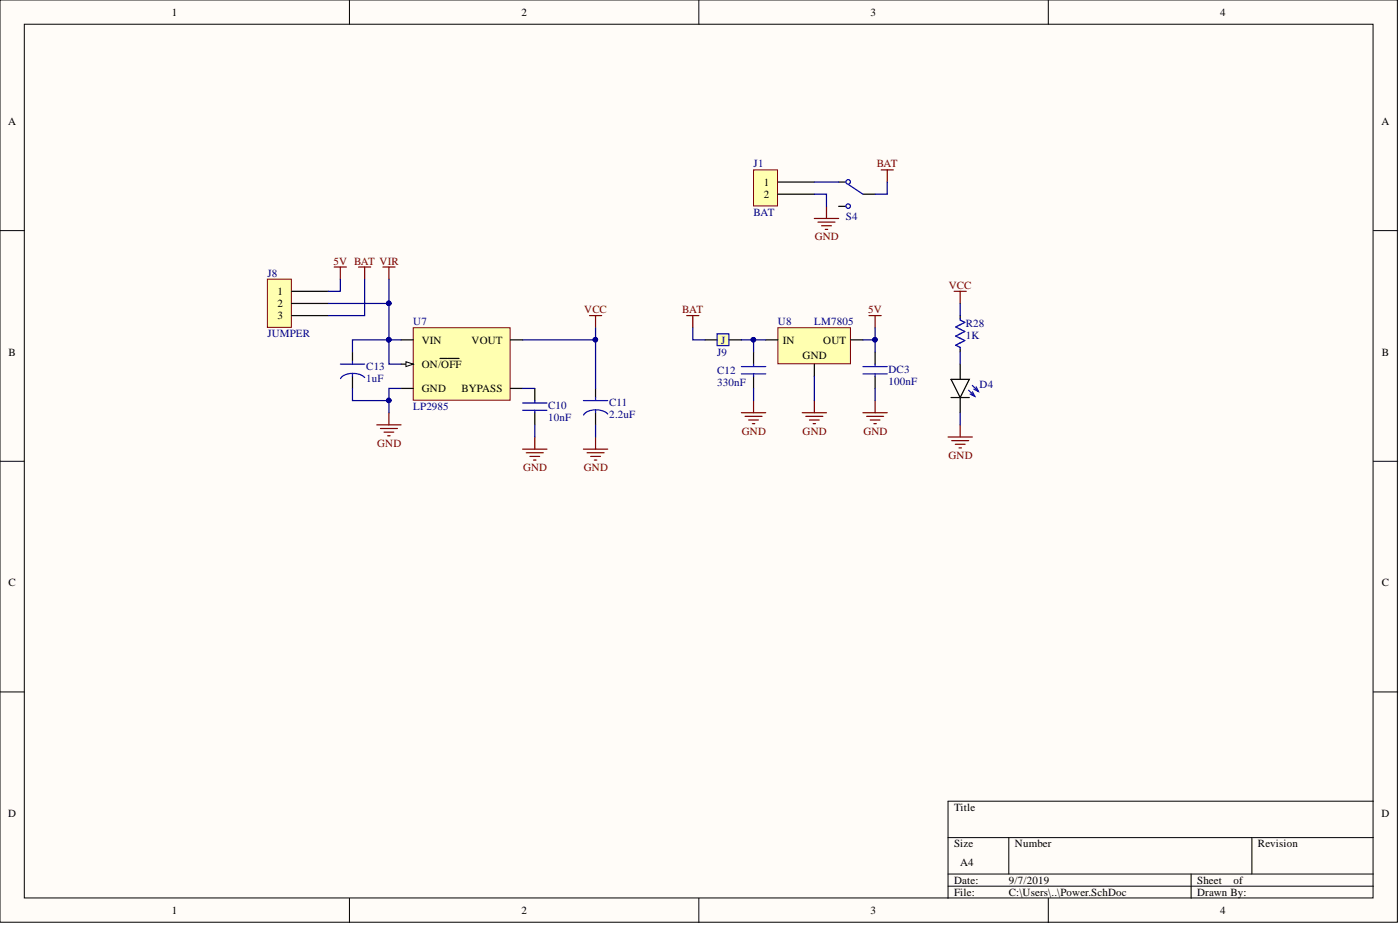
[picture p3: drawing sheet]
<svg xmlns="http://www.w3.org/2000/svg" width="292mm" height="193mm" viewBox="0 0 292 193" stroke-linecap="round" stroke-linejoin="round" font-family="sans-serif">
<g fill="#fffcf8" stroke="#000" stroke-width=".21">
<path d="M0 0h291.6v192.4h-291.6z"/>
<path d="M5.1 5.1h281.4v182.2h-281.4z"/>
</g>
<g fill="none" stroke="#000" stroke-width=".21">
<path d="M72.9 0v5.1M145.8 0v5.1M218.7 0v5.1M0 48.1h5.1M286.6 48.1h5M0 96.2h5.1M286.6 96.2h5M0 144.3h5.1M286.6 144.3h5M197.8 174.7h88.8M210.5 174.7v7.6M261.2 174.7v7.6"/>
<path d="M286.6 167.1h-88.8v20.3M72.9 187.4v5.1M145.8 187.4v5.1M197.8 182.3h88.8M197.8 184.9h88.8M218.7 187.4v5.1M248.5 182.3v5.1"/>
</g>
<path d="M73.5 73.4v1.9M73.5 78.5v2.5" fill="none" stroke="#000" stroke-width=".25"/>
<path d="M71 76h5.1M73.5 75.3v.7M73.5 77.9v.6M76.1 78.8a3.7 3.7 0 0 0-5.1 .2" fill="none" stroke="#0000bf" stroke-width=".25"/>
<path d="M86.2 68.4h20.2v15.1h-20.2z" fill="#ffffb0" stroke="#800000" stroke-width=".21"/>
<path d="M83.7 70.9h2.5M83.7 76h2.5M83.7 81h2.5" fill="none" stroke="#000" stroke-width=".25"/>
<path d="M84.7 75.5l1.5 .5-1.5 .5z" fill="#fffcf8"/>
<path d="M84.7 75.5l1.5 .5-1.5 .5z" fill="none" stroke="#000" stroke-width=".21"/>
<path d="M91.8 74.8h1.5M93.4 74.8h2.4M106.5 70.9h2.5M106.5 81h2.5M111.6 81v2.6M111.6 86.1v2.5M124.3 81v1.9M124.3 86.1v2.5" fill="none" stroke="#000" stroke-width=".25"/>
<g fill="none" stroke="#800000" stroke-width=".25">
<path d="M69.7 55.7h2.6M71 55.7v2.5M78.6 88.6h5.1M79.4 89.4h3.5M80.1 90.2h2.1M80.9 90.9h.5M81.1 86.1v2.5M109 93.7h5.1M109.8 94.5h3.6M110.6 95.2h2M111.3 96h.5M111.6 91.2v2.5"/>
<path d="M121.7 93.7h5.1M122.5 94.5h3.5M123.2 95.2h2.1M124 96h.5M124.3 91.2v2.5"/>
</g>
<path d="M109 85.6h5.1M109 84.1h5.1M111.6 83.6v.5M111.6 85.6v.5M121.7 83.6h5.1M124.3 82.9v.7M124.3 85.5v.6M126.8 86.4a3.7 3.7 0 0 0-5 .2" fill="none" stroke="#0000bf" stroke-width=".25"/>
<path d="M55.8 58.2h5v10.1h-5z" fill="#ffffb0" stroke="#800000" stroke-width=".21"/>
<path d="M60.9 60.8h7.6M60.9 63.3h7.6M60.9 65.8h7.6" fill="none" stroke="#000" stroke-width=".25"/>
<path d="M74.8 55.7h2.5M76.1 55.7v2.5" fill="none" stroke="#800000" stroke-width=".25"/>
<path d="M162.3 68.4h15.1v7.5h-15.1z" fill="#ffffb0" stroke="#800000" stroke-width=".21"/>
<path d="M157.2 73.4v2.6M157.2 78.5v2.5M159.8 70.9h2.5M169.9 76v2.5M177.5 70.9h2.5" fill="none" stroke="#000" stroke-width=".25"/>
<g fill="none" stroke="#800000" stroke-width=".25">
<path d="M181.3 65.8h2.6M182.6 65.8v2.6M154.7 86.1h5.1M155.4 86.9h3.6M156.2 87.6h2M157 88.4h.5M157.2 83.6v2.5M167.4 86.1h5M168.1 86.9h3.6M168.9 87.6h2M169.7 88.4h.5M169.9 83.6v2.5"/>
<path d="M180 86.1h5.1M180.8 86.9h3.6M181.6 87.6h2M182.3 88.4h.5M182.6 83.6v2.5"/>
</g>
<path d="M154.7 76.5h5.1M154.7 78h5.1M157.2 76v.5M157.2 78v.5" fill="none" stroke="#0000bf" stroke-width=".25"/>
<path d="M149.6 69.6h2.5v2.5h-2.5z" fill="#ffffb0" stroke="#00f" stroke-width=".25"/>
<path d="M147.1 70.9h2.5M152.2 70.9h2.5M182.6 73.4v2.6M182.6 78.5v2.5" fill="none" stroke="#000" stroke-width=".25"/>
<path d="M143.3 65.8h2.5M144.5 65.8v2.6" fill="none" stroke="#800000" stroke-width=".25"/>
<path d="M180 78h5.1M180 76.5h5.1M182.6 76v.5M182.6 78v.5" fill="none" stroke="#0000bf" stroke-width=".25"/>
<path d="M157.2 35.4h5v7.6h-5z" fill="#ffffb0" stroke="#800000" stroke-width=".21"/>
<path d="M162.3 38h7.6M175 38h1.5M162.3 40.5h7.6M175 43h1.5M180 40.5h2.6" fill="none" stroke="#000" stroke-width=".25"/>
<path d="M169.9 45.6h5.1M170.7 46.3h3.5M171.4 47.1h2.1M172.2 47.9h.5M172.4 43v2.6" fill="none" stroke="#800000" stroke-width=".25"/>
<g fill="#ffffe8" stroke="#00f" stroke-width=".25">
<circle cx="177" cy="37.9" r=".47"/>
<circle cx="177" cy="43" r=".47"/>
</g>
<path d="M177 38.5l3 2" fill="none" stroke="#00f" stroke-width=".25"/>
<g fill="none" stroke="#800000" stroke-width=".25">
<path d="M183.9 35.4h2.5M185.1 35.4v2.6M79.9 55.7h2.5M81.1 55.7v2.5M123 65.8h2.5M124.3 65.8v2.6M199.1 60.8h2.5M200.3 60.8v2.5M197.8 91.2h5.1M198.6 91.9h3.5M199.3 92.7h2M200.1 93.4h.5"/>
<path d="M200.3 88.6v2.6"/>
</g>
<g fill="none" stroke="#000080" stroke-width=".25">
<path d="M169.9 38h5.1M185.1 38v2.5h-2.5M71 58.2v2.6h-2.5M76.1 58.2v7.6h-7.6M81.1 58.2v5.1M169.9 40.5h2.5v2.5M68.5 63.3h12.6v7.6h2.6M73.5 73.4v-2.5h7.6v5.1h2.6M109 70.9h15.3v10.1M124.3 68.4v2.5M144.5 68.4v2.5h2.6M154.7 70.9h5.1"/>
<path d="M157.2 70.9v2.5M169.9 78.5v5.1M180 70.9h2.6M182.6 68.4v5M200.3 63.3v2.5M200.3 73.4v2.6M73.5 81v2.6h7.6v2.5M83.7 81h-2.6v2.6M109 81h2.6M111.6 88.6v2.6M124.3 88.6v2.6M157.2 81v2.6"/>
<path d="M182.6 81v2.6M200.3 86.1v2.5"/>
</g>
<g fill="#000080" stroke="#000080" stroke-width=".21">
<circle cx="81.1" cy="70.9" r=".47"/>
<circle cx="81.1" cy="63.3" r=".47"/>
<circle cx="157.2" cy="70.9" r=".47"/>
<circle cx="81.1" cy="83.5" r=".47"/>
<circle cx="124.2" cy="70.9" r=".47"/>
<circle cx="182.5" cy="70.9" r=".47"/>
</g>
<path d="M200.3 66.5v.3l1 .5-1.9 .9 1.9 1-1.9 .9 1.9 1-1.9 .9 .9 .5v.3M202.1 81.4l1.3 1.3M202.9 80.4l1.2 1.3M202.9 81.7l.5 1-1-.5M203.7 80.7l.4 1-.9-.5" fill="none" stroke="#0000bf" stroke-width=".25"/>
<path d="M198.4 79.1h3.8l-1.9 3.8zM200.3 65.8v.7M200.3 72.8v.6M200.3 76v3.1M198.4 82.9h3.8M200.3 82.9v3.2" fill="none" stroke="#000" stroke-width=".25"/>
<g font-size="2.3">
<text x="35.8" y="3.3">1</text>
<text x="108.8" y="3.3">2</text>
<text x="181.7" y="3.3">3</text>
<text x="254.6" y="3.3">4</text>
<text x="1.7" y="26.1">A</text>
<text x="288.2" y="26.1">A</text>
<text x="159.3" y="38.7">1</text>
<text x="159.3" y="41.3">2</text>
<text x="57.9" y="61.5">1</text>
<text x="57.9" y="64.1">2</text>
<text x="57.9" y="66.6">3</text>
<text x="88" y="71.7">VIN</text>
<text x="98.4" y="71.7">VOUT</text>
<text x="163.3" y="71.7">IN</text>
<text x="171.8" y="71.7">OUT</text>
<text x="1.8" y="74.2">B</text>
<text x="88" y="76.7">ON/OFF</text>
<text x="167.5" y="75">GND</text>
<text x="288.3" y="74.2">B</text>
<text x="88" y="81.8">GND</text>
<text x="96.3" y="81.8">BYPASS</text>
<text x="1.8" y="122.3">C</text>
<text x="288.3" y="122.3">C</text>
<text x="1.7" y="170.4">D</text>
<text x="199.1" y="169.2">Title</text>
<text x="288.2" y="170.4">D</text>
<text x="199.1" y="176.8">Size</text>
<text x="211.7" y="176.8">Number</text>
<text x="262.5" y="176.8">Revision</text>
<text x="199.1" y="184.4">Date:</text>
<text x="200.3" y="180.6">A4</text>
<text x="210.5" y="184.4">9/7/2019</text>
<text x="249.8" y="184.4">Sheet</text>
<text x="257.4" y="184.4">of</text>
<text x="35.8" y="190.7">1</text>
<text x="108.8" y="190.7">2</text>
<text x="181.7" y="190.7">3</text>
<text x="199.1" y="186.9">File:</text>
<text x="210.5" y="186.9">C:\Users\..\Power.SchDoc</text>
<text x="249.8" y="186.9">Drawn By:</text>
<text x="254.6" y="190.7">4</text>
</g>
<g font-size="2.3" fill="#000080">
<text x="157.2" y="34.9">J1</text>
<text x="157.2" y="45.1">BAT</text>
<text x="176.5" y="45.8">S4</text>
<text x="55.8" y="57.7">J8</text>
<text x="55.8" y="70.4">JUMPER</text>
<text x="86.2" y="67.9">U7</text>
<text x="150.5" y="71.7">J</text>
<text x="162.3" y="67.9">U8</text>
<text x="169.9" y="67.9">LM7805</text>
<text x="201.5" y="70.8">1K</text>
<text x="201.5" y="68.3">R28</text>
<text x="76.4" y="77.2">C13</text>
<text x="149.6" y="78">C12</text>
<text x="149.6" y="74.2">J9</text>
<text x="185.4" y="77.7">DC3</text>
<text x="76.4" y="79.7">1uF</text>
<text x="149.6" y="80.5">330nF</text>
<text x="185.4" y="80.3">100nF</text>
<text x="204.4" y="80.9">D4</text>
<text x="86.2" y="85.6">LP2985</text>
<text x="114.4" y="87.9">10nF</text>
<text x="114.4" y="85.3">C10</text>
<text x="127.1" y="87.3">2.2uF</text>
<text x="127.1" y="84.7">C11</text>
</g>
<g font-size="2.3" fill="#800000">
<text x="182.9" y="34.9">BAT</text>
<text x="170" y="50.1">GND</text>
<text x="69.6" y="55.2">5V BAT VIR</text>
<text x="121.9" y="65.3">VCC</text>
<text x="142.3" y="65.3">BAT</text>
<text x="181.1" y="65.3">5V</text>
<text x="198" y="60.3">VCC</text>
<text x="78.7" y="93.2">GND</text>
<text x="154.8" y="90.7">GND</text>
<text x="167.5" y="90.7">GND</text>
<text x="180.1" y="90.7">GND</text>
<text x="197.9" y="95.7">GND</text>
<text x="109.1" y="98.3">GND</text>
<text x="121.8" y="98.3">GND</text>
</g>
</svg>
